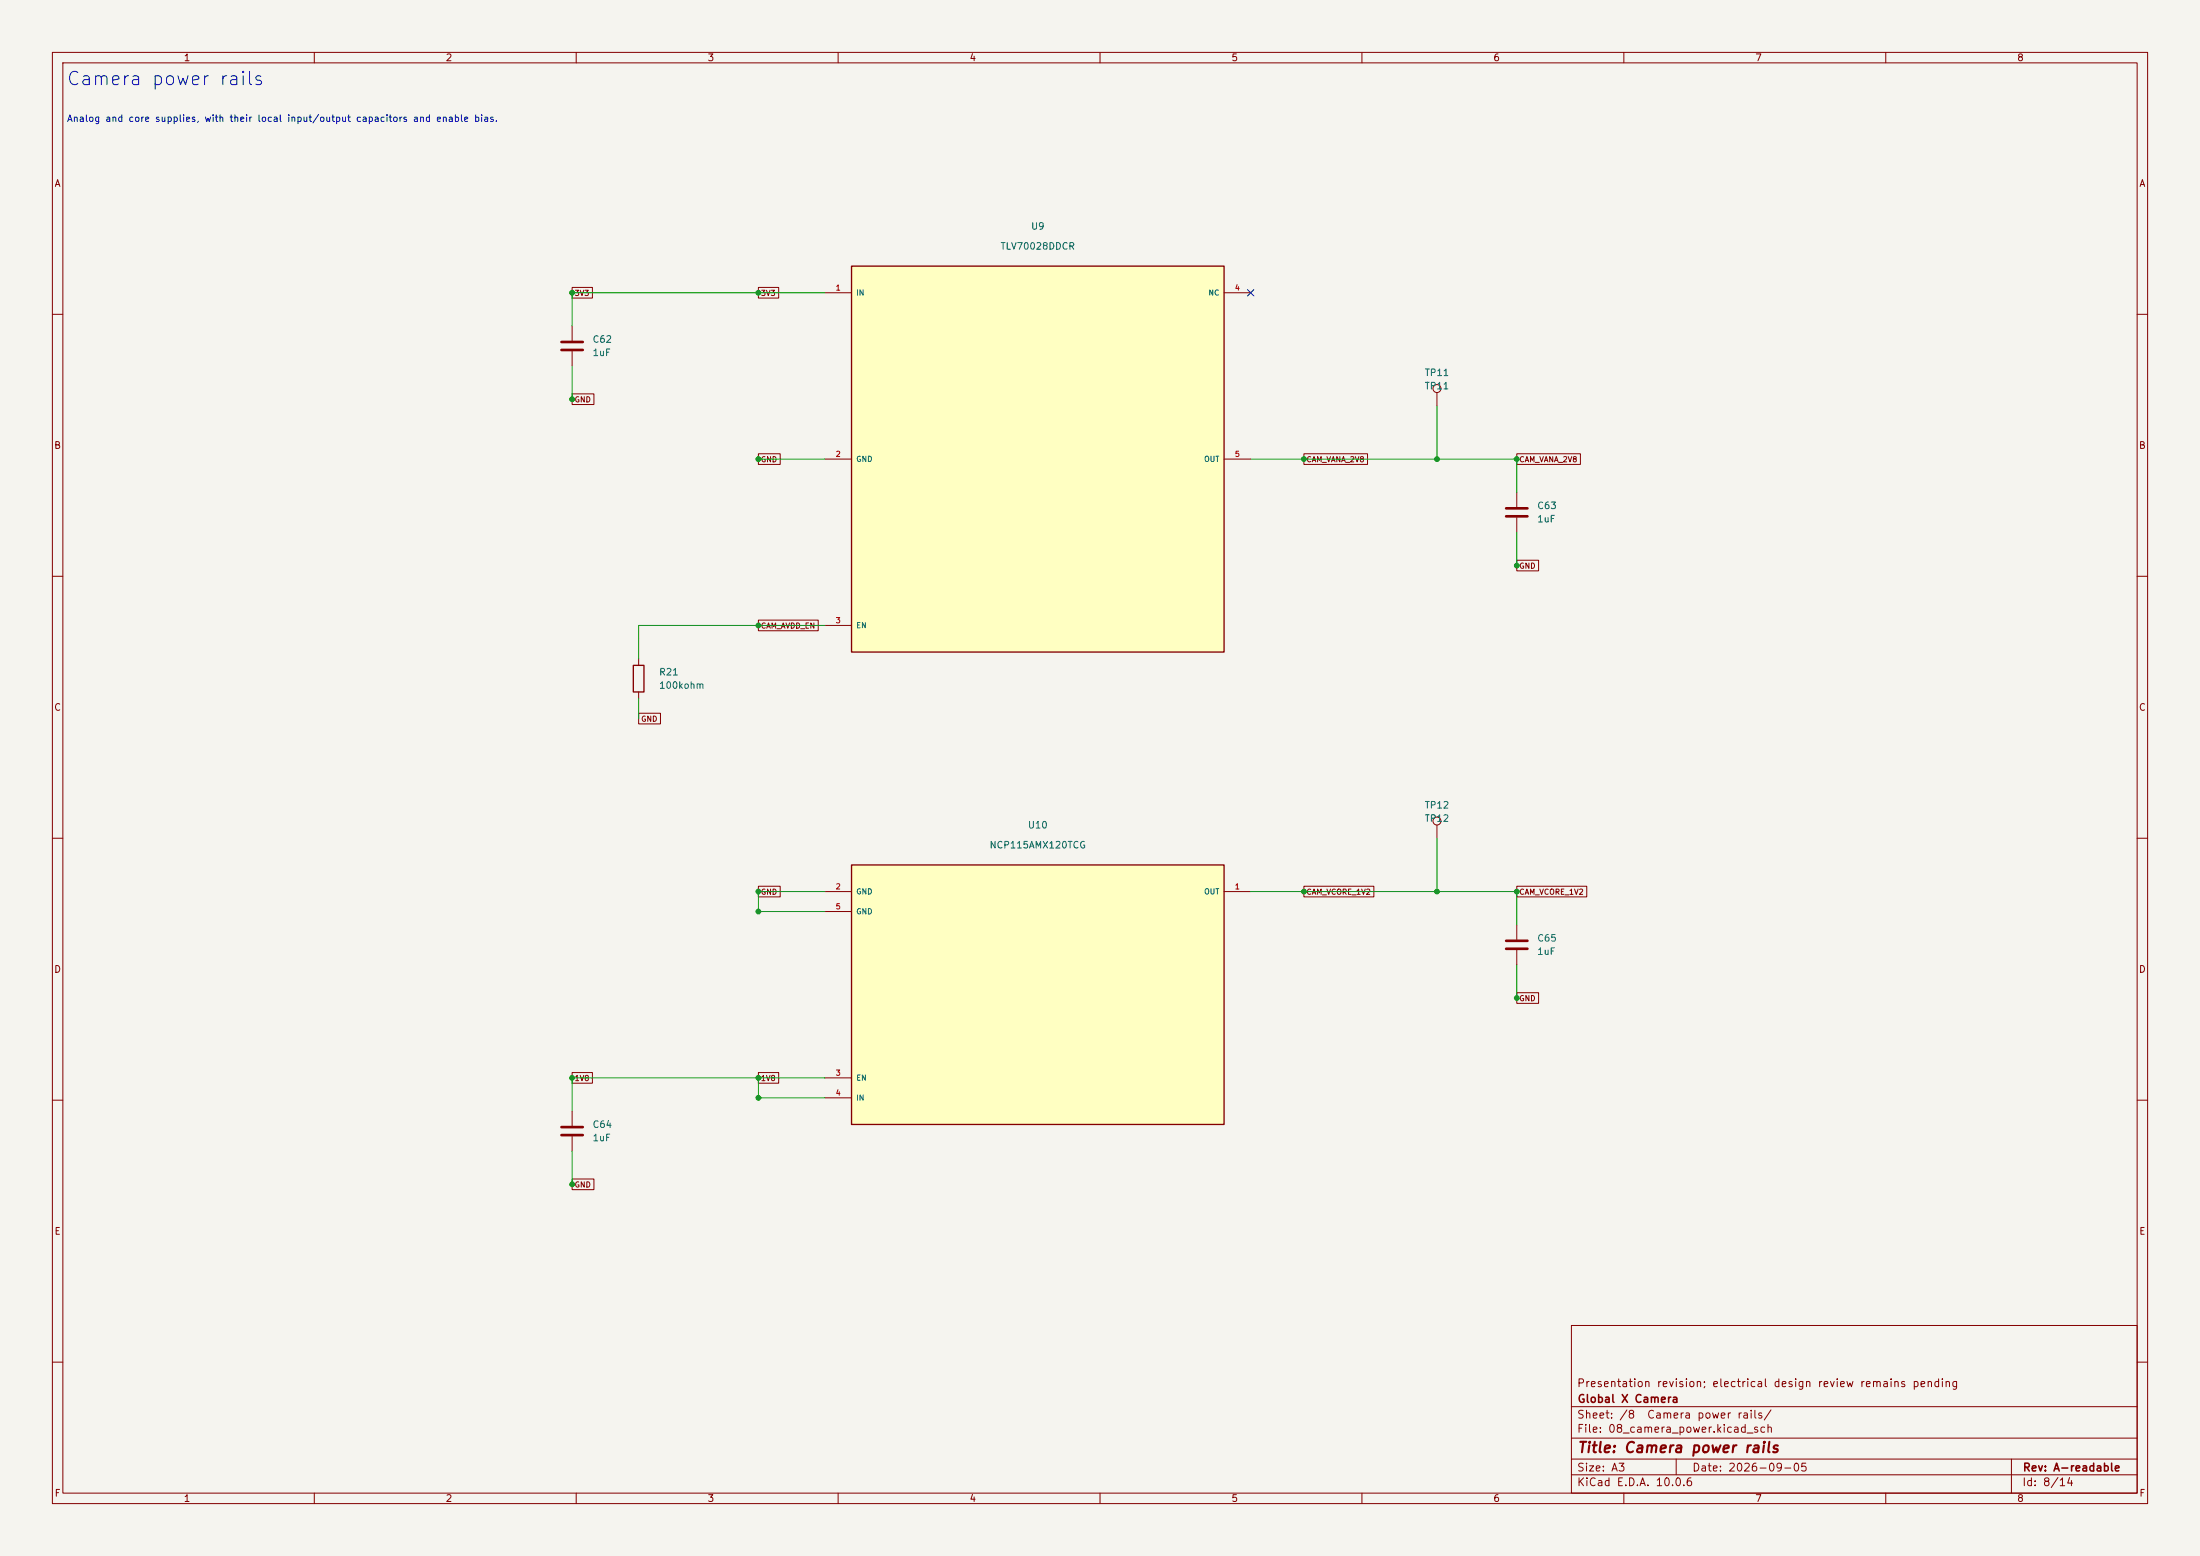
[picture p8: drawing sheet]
<svg xmlns="http://www.w3.org/2000/svg" width="420mm" height="297mm" viewBox="0 0 420 297" stroke-linecap="round" stroke-linejoin="round" font-family="sans-serif">
<path d="M0 0h420v297h-420z" fill="#f5f4ef" stroke="#f5f4ef" stroke-width=".19"/>
<g fill="none" stroke="#840000" stroke-width=".19">
<path d="M10 10h400v277h-400zM12 12h396v273h-396zM60 10v2M110 10v2M160 10v2M210 10v2M260 10v2M310 10v2M360 10v2M10 60h2M408 60h2M10 110h2"/>
<path d="M408 110h2M10 160h2M408 160h2M10 210h2M408 210h2M300 253h108v32h-108zM10 260h2M300 278.5h108M300 274.5h108M300 268.5h108M320 278.5v3M384 278.5v6.5"/>
<path d="M408 260h2M60 285v2M110 285v2M160 285v2M210 285v2M260 285v2M300 281.5h108M310 285v2M360 285v2"/>
</g>
<path d="M162.6 165.1h71.1v49.5h-71.1z" fill="#ffffc2"/>
<path d="M162.6 165.1h71.1v49.5h-71.1z" fill="none" stroke="#840000" stroke-width=".25"/>
<g fill="none" stroke="#840000" stroke-width=".19">
<path d="M274.3 74.9v2.6M157.5 170.2h5.1M157.5 174h5.1M233.7 170.2h5.1M157.5 205.7h5.1M157.5 209.6h5.1"/>
<circle cx="274.3" cy="74.2" r=".76"/>
</g>
<path d="M162.6 50.8h71.1v73.7h-71.1z" fill="#ffffc2"/>
<path d="M162.6 50.8h71.1v73.7h-71.1zM120.9 127h2v5.1h-2z" fill="none" stroke="#840000" stroke-width=".25"/>
<g fill="none" stroke="#840000" stroke-width=".19">
<path d="M109.2 54.9h3.9v2h-3.9zM144.8 54.9h3.9v2h-3.9zM157.5 55.9h5.1M233.7 55.9h5.1M109.2 75.2h4.2v2h-4.2zM109.2 62.2v2.8M109.2 67.1v2.8M144.8 86.6h4.1v2h-4.1zM157.5 87.6h5.1M233.7 87.6h5.1M248.9 86.6h12.2v2h-12.2zM289.6 86.6h12.1v2h-12.1z"/>
<path d="M289.6 94v2.8M289.6 98.8v2.8M144.8 118.4h11.4v2h-11.4zM157.5 119.4h5.1M289.6 106.9h4.1v2.1h-4.1zM121.9 136.1h4.2v2.1h-4.2zM121.9 125.7v1.3M121.9 132.1v1.3M274.3 157.5v2.5M144.8 169.2h4.1v2h-4.1zM248.9 169.2h13.4v2h-13.4zM289.6 169.2h13.3v2h-13.3z"/>
<path d="M289.6 176.5v2.8M289.6 189.5h4.1v2h-4.1zM289.6 181.4v2.8M109.2 204.7h3.9v2.1h-3.9zM109.2 212.1v2.8M109.2 216.9v2.8M144.8 204.7h3.9v2.1h-3.9zM109.2 225h4.2v2.1h-4.2z"/>
<circle cx="274.3" cy="156.7" r=".76"/>
</g>
<path d="M107.2 65.3h4.1M107.2 66.8h4.1M287.5 97h4.1M287.5 98.6h4.1M287.5 179.6h4.1M287.5 181.1h4.1M107.2 215.1h4.1M107.2 216.7h4.1" fill="none" stroke="#840000" stroke-width=".51"/>
<g fill="none" stroke="#009600" stroke-width=".19">
<path d="M157.5 55.9h-48.3v6.3M109.2 69.9v6.3M274.3 77.5v10.1M144.8 87.6h12.7M238.8 87.6h50.8v6.4M157.5 119.4h-35.6v6.3M289.6 101.6v6.4M121.9 133.4v3.8M157.5 170.2h-12.7v3.8h12.7M238.8 170.2h50.8v6.3M274.3 160v10.2M289.6 184.2v6.3"/>
<path d="M109.2 219.7v6.4M144.8 205.7v3.9h12.7M157.5 205.7h-48.3v6.4"/>
</g>
<path d="M238.2 55.3l1.2 1.2M239.4 55.3l-1.2 1.2" fill="none" stroke="#000084" stroke-width=".19"/>
<g fill="#009600" stroke="#009600" stroke-width=".19">
<circle cx="109.2" cy="55.9" r=".46"/>
<circle cx="144.8" cy="55.9" r=".46"/>
<circle cx="144.8" cy="87.6" r=".46"/>
<circle cx="109.2" cy="76.2" r=".46"/>
<circle cx="248.9" cy="87.6" r=".46"/>
<circle cx="289.6" cy="87.6" r=".46"/>
<circle cx="274.3" cy="87.6" r=".46"/>
<circle cx="289.6" cy="108" r=".46"/>
<circle cx="248.9" cy="170.2" r=".46"/>
<circle cx="274.3" cy="170.2" r=".46"/>
<circle cx="289.6" cy="170.2" r=".46"/>
<circle cx="289.6" cy="190.5" r=".46"/>
<circle cx="144.8" cy="119.4" r=".46"/>
<circle cx="144.8" cy="170.2" r=".46"/>
<circle cx="109.2" cy="205.7" r=".46"/>
<circle cx="109.2" cy="226.1" r=".46"/>
<circle cx="144.8" cy="174" r=".46"/>
<circle cx="144.8" cy="205.7" r=".46"/>
<circle cx="144.8" cy="209.6" r=".46"/>
</g>
<text font-size="2.5" fill="#0000c2" x="12.5" y="16.9">Camera power rails</text>
<text font-size="2" fill="#840000" x="301" y="277.8">Title: Camera power rails</text>
<g font-size="1.5" fill="#840000">
<text x="300.9" y="265.1">Presentation revision; electrical design review remains pending</text>
<text x="301" y="268.1">Global X Camera</text>
<text x="300.9" y="273.8">File: 08_camera_power.kicad_sch</text>
<text x="300.9" y="271.1">Sheet: /8</text>
<text x="314.3" y="271.1">Camera power rails/</text>
<text x="300.9" y="281.2">Size: A3</text>
<text x="322.9" y="281.2">Date: 2026-09-05</text>
<text x="386" y="281.2">Rev: A-readable</text>
<text x="300.9" y="284">KiCad E.D.A. 10.0.6</text>
<text x="385.9" y="284">Id: 8/14</text>
</g>
<g font-size="1.3" fill="#840000">
<text x="35" y="12">1</text>
<text x="85" y="12">2</text>
<text x="135" y="12">3</text>
<text x="185" y="12">4</text>
<text x="235" y="12">5</text>
<text x="285" y="12">6</text>
<text x="335" y="12">7</text>
<text x="385" y="12">8</text>
<text x="10.3" y="36">A</text>
<text x="408.3" y="36">A</text>
<text x="10.2" y="86">B</text>
<text x="408.2" y="86">B</text>
<text x="10.2" y="136">C</text>
<text x="408.2" y="136">C</text>
<text x="10.2" y="186">D</text>
<text x="408.2" y="186">D</text>
<text x="10.3" y="236">E</text>
<text x="408.3" y="236">E</text>
<text x="10.3" y="286">F</text>
<text x="35" y="287">1</text>
<text x="85" y="287">2</text>
<text x="135" y="287">3</text>
<text x="185" y="287">4</text>
<text x="235" y="287">5</text>
<text x="285" y="287">6</text>
<text x="335" y="287">7</text>
<text x="385" y="287">8</text>
<text x="408.3" y="286">F</text>
</g>
<text font-size="1.3" fill="#0000c2" x="12.7" y="23.6">Analog and core supplies, with their local input/output capacitors and enable bias.</text>
<g font-size="1.3" fill="#006464">
<text x="190.9" y="48">TLV70028DDCR</text>
<text x="196.7" y="44.1">U9</text>
<text x="113" y="65.7">C62</text>
<text x="113" y="68.3">1uF</text>
<text x="271.9" y="72.1">TP11</text>
<text x="271.9" y="74.6">TP11</text>
<text x="293.4" y="97.5">C63</text>
<text x="293.4" y="100">1uF</text>
<text x="125.7" y="129.2">R21</text>
<text x="125.7" y="131.8">100kohm</text>
<text x="271.9" y="154.6">TP12</text>
<text x="196.1" y="158.4">U10</text>
<text x="271.9" y="157.2">TP12</text>
<text x="188.8" y="162.3">NCP115AMX120TCG</text>
<text x="293.4" y="180">C65</text>
<text x="293.4" y="182.6">1uF</text>
<text x="113" y="215.6">C64</text>
<text x="113" y="218.1">1uF</text>
</g>
<g font-size="1" fill="#840000">
<text x="109.6" y="56.7">3V3</text>
<text x="145.2" y="56.7">3V3</text>
<text x="109.6" y="77">GND</text>
<text x="145.2" y="88.5">GND</text>
<text x="249.3" y="88.5">CAM_VANA_2V8</text>
<text x="289.9" y="88.5">CAM_VANA_2V8</text>
<text x="289.9" y="108.8">GND</text>
<text x="145.2" y="120.2">CAM_AVDD_EN</text>
<text x="122.3" y="138">GND</text>
<text x="145.2" y="171">GND</text>
<text x="249.3" y="171">CAM_VCORE_1V2</text>
<text x="289.9" y="171">CAM_VCORE_1V2</text>
<text x="289.9" y="191.3">GND</text>
<text x="109.6" y="206.6">1V8</text>
<text x="145.2" y="206.6">1V8</text>
<text x="109.6" y="226.9">GND</text>
</g>
<g font-size="1" fill="#a90000">
<text x="159.4" y="55.7">1</text>
<text x="235.6" y="55.7">4</text>
<text x="159.4" y="87.4">2</text>
<text x="235.6" y="87.4">5</text>
<text x="159.4" y="119.2">3</text>
<text x="159.4" y="170">2</text>
<text x="159.4" y="173.8">5</text>
<text x="235.6" y="170">1</text>
<text x="159.4" y="205.6">3</text>
<text x="159.4" y="209.4">4</text>
</g>
<g font-size="1" fill="#006464">
<text x="163.4" y="56.6">IN</text>
<text x="230.6" y="56.6">NC</text>
<text x="163.4" y="88.4">GND</text>
<text x="229.8" y="88.4">OUT</text>
<text x="163.4" y="120.1">EN</text>
<text x="163.4" y="170.9">GND</text>
<text x="229.8" y="170.9">OUT</text>
<text x="163.4" y="174.8">GND</text>
<text x="163.4" y="206.5">EN</text>
<text x="163.4" y="210.3">IN</text>
</g>
</svg>
